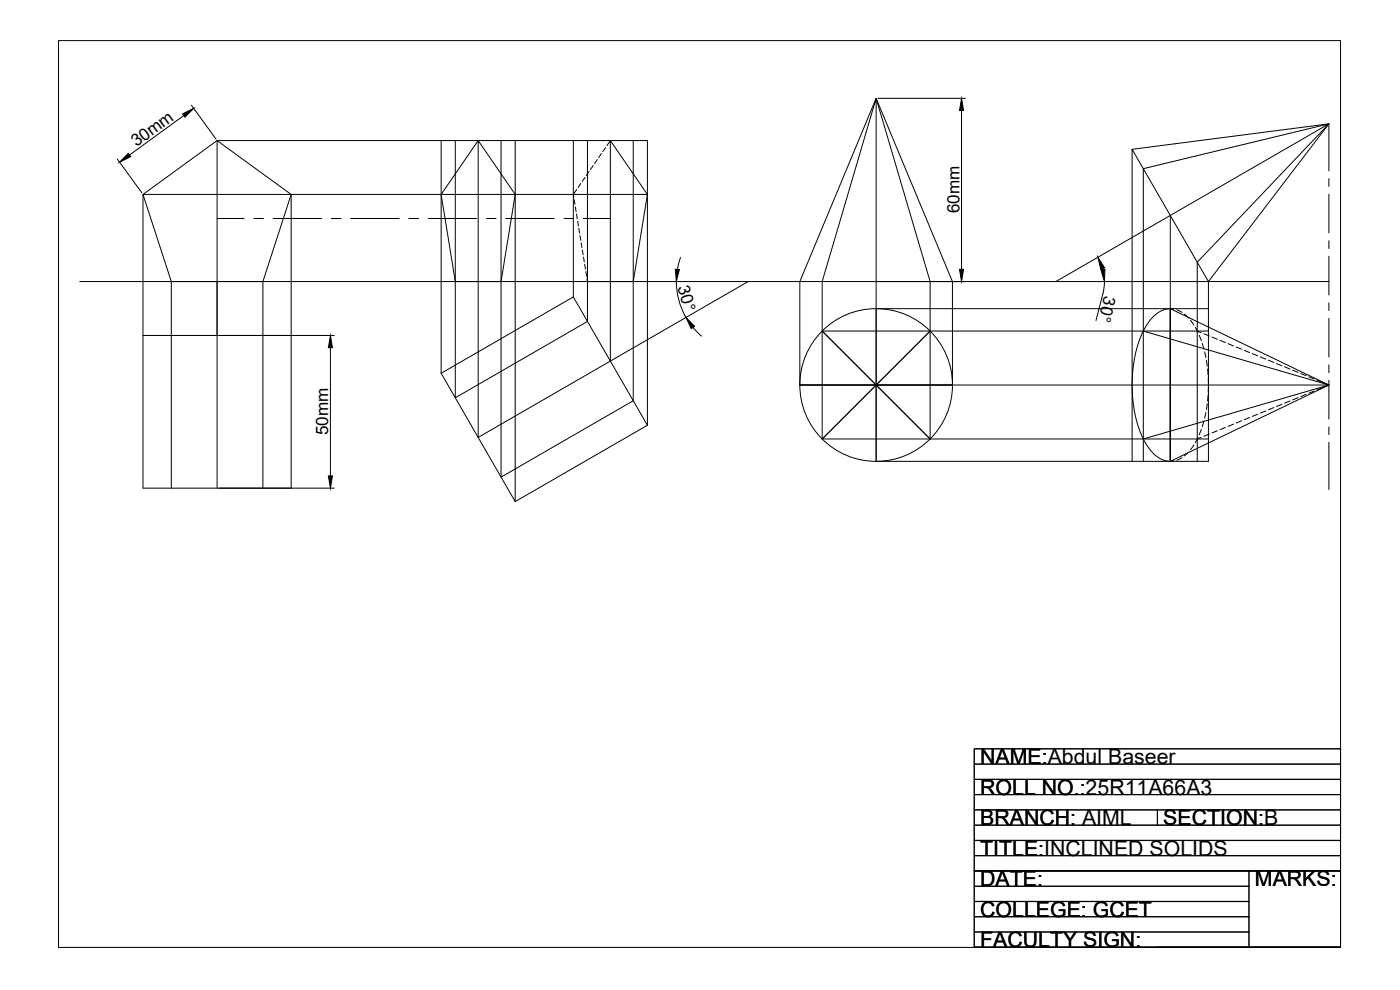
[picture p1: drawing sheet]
<svg xmlns="http://www.w3.org/2000/svg" width="420mm" height="297mm" viewBox="0 0 420 297" stroke-linecap="round" stroke-linejoin="round" font-family="sans-serif">
<!-- layer: 0 -->
<g fill="none" stroke="#000" stroke-width=".3">
<path d="M17.6 12.2h384.7v272.1h-384.7zM55.2 34.7l-16.3 11.8M57.5 31.6l7.3 10.1M262.9 29.5l22.9 55v31M263.5 29.5h26.2M288.6 33.2v47.6M35.2 47.7l7.4 10.2M87.4 58.3v42.4M132.4 42.2v69.8M136.6 42.2v77.2l39.7-23v-54.2M143.5 42.2l11.1 16.1-4.2 26.2h-13.8l-4.2-26.2zM143.5 42.2v89l39.7-22.9"/>
<path d="M150.4 42.2v101l39.6-23v-78M154.6 42.2v108.3M172.1 42.2v46.9M172.3 59.9l.2 1.5M173.1 56.8l-1 1.5 .1 .9M174.3 55l-.8 1.3M175.6 53.3l-.9 1.2M176.8 51.5l-.8 1.2M178 49.7l-.8 1.2M179.3 47.9l-.9 1.2M180.5 46.1l-.8 1.2M181.7 44.3l-.8 1.2"/>
<path d="M182.2 43.7l1-1.5 11.1 16.1-4.3 26.2h-13.7l-.1-.9M183.2 42.2v66.1M194.3 58.3h-151.4v42.4h44.5M339.8 44.8l59-7.6-39.5 41.5v59.7M398.8 51.3v-14.1l-36.1 47.3-22.9-39.7v93.6M398.8 53.6v2.3M398.8 58.3v11.6M65.1 65.6h8.2M76.2 65.6h2.9M82 65.6h14.5M99.4 65.6h2.9M105.3 65.6h14.5"/>
<path d="M122.7 65.6h2.9M128.5 65.6h14.6M146 65.6h2.9M151.8 65.6h14.5M169.2 65.6h3M172.7 62.1l.2 1.4M173 64.2l.2 1.5M173.4 66.4l.2 1.4M173.7 68.5l.2 1.5M174.1 70.7l.2 1.4M174.4 72.8l.3 1.5M174.8 75l.2 1.4"/>
<path d="M175.1 65.6h8.1M175.1 77.1l.3 1.5M175.5 79.3l.2 1.4M204.2 77.3l-.9 3.5M351.2 64.6v73.8M398.8 72.2v2.4M398.8 76.9v11.6M23.9 84.5h374.9M51.4 84.5l-8.5-26.2 22.2-16.1 22.3 16.1-8.5 26.2h-27.5v62M78.9 84.5v62M175.8 81.5l.3 1.4M203 84.5a21.5 21.5 0 0 0 2.9 10.7"/>
<path d="M208 98.3l2.5 2.6M224.5 84.5l-41.3 23.8M262.9 92.6h99.8M279.1 99.3l-32.4 32.4M316.9 84.5l81.9-47.3-55.7 13.4v87.8M330.9 80.6l.1 .2M331.5 84.5l-.4 3-2.2 8.7M343.1 99.3l55.7 16.2-47.6-22.9a9.6 9.6 0 0 0-7.7 6 40.2 40.2 0 0 0 0 33.8 9.6 9.6 0 0 0 7.7 6M352.3 92.7l-1.1-.1v45.8M353.2 93l1.5 .7M355.4 94.2l1.3 1.2M357.3 96.1l1 1.4"/>
<path d="M358.7 98.3l.8 1.5M359.3 99.3l1.2 .5M362.7 84.5v53.9h-99.8v-108.9l-16.2 55v47.2M362.7 99.3h-116l32.4 32.4v-47.2l-16.2-55-22.9 55v31h158.8M398.8 90.9v2.3M398.8 95.5v11.6M42.9 100.7v45.8h44.5v-45.8M65.7 100.7h34.6M99.2 104.3v38.5M132.4 112l39.7-22.9 22.2 38.5M132.4 112l22.2 38.5 39.7-22.9M359.9 100.6l.6 1.6"/>
<path d="M360.8 103.1l.5 1.6M361.3 100.1l1.6 .7M361.5 105.6l.4 1.7M362.1 108.1l.2 1.8M362.4 110.7l.2 1.8M362.6 118.6l-.2 1.7M362.6 113.3l.1 1.8M362.7 116l-.1 1.7M363.7 101.1l1.6 .7M366.1 102.1l1.7 .7M368.6 103.1l1.6 .7M371 104.1l1.6 .7"/>
<path d="M373.4 105.1l1.6 .7M375.8 106.1l1.7 .7M378.3 107.1l1.6 .7M380.7 108.1l1.6 .6M383.1 109.1l1.6 .6M385.5 110.1l1.6 .6M387.9 111.1l1.7 .6M389.6 119.3l-1.7 .7M390.4 112.1l1.6 .6M392 118.3l-1.6 .7M392.8 113.1l1.6 .6M394.4 117.3l-1.6 .7"/>
<path d="M395.2 114l1.6 .7M396.8 116.3l-1.6 .7M397.6 115l1.2 .5M398.8 109.5v2.3M398.8 114.1v11.7M398.8 115.5l-1.2 .5M194.3 127.6v-85.4h-129.2v104.3M246.7 131.7h116M343.1 131.7l55.7-16.2-47.6 22.9M352.3 138.3l-1.1 .1M354.7 137.3l-1.5 .8M356.7 135.6l-1.3 1.2"/>
<path d="M358.3 133.5l-1 1.5M359.5 131.2l-.8 1.6M360.5 131.2l-1.2 .5M360.5 128.8l-.6 1.6M361.3 126.3l-.5 1.7M361.9 123.8l-.4 1.7M362.3 121.2l-.2 1.7M362.9 130.2l-1.6 .7M365.3 129.2l-1.6 .7M367.8 128.3l-1.7 .6M370.2 127.3l-1.6 .6M372.6 126.3l-1.6 .6"/>
<path d="M375 125.3l-1.6 .6M377.5 124.3l-1.7 .6M379.9 123.3l-1.6 .6M382.3 122.3l-1.6 .7M384.7 121.3l-1.6 .7M387.1 120.3l-1.6 .7M398.8 128.1v2.3M398.8 132.7v14.2M65.7 146.5h34.6M292.4 238.5h109.9M292.4 233.9h109.9M292.4 229.3h109.9"/>
<path d="M292.4 238.4h109.9M292.4 233.8h109.9M292.4 229.2h109.9M292.4 256.8h109.9M292.4 252.2h109.9M292.4 247.6h109.9M292.4 243h109.9M292.4 256.7h109.9M292.4 252.1h109.9M292.4 247.5h109.9M347.4 243v4.6M292.4 279.7h82.4"/>
<path d="M292.4 275.1h82.4M292.4 270.5h82.4M292.4 265.9h82.4M292.4 261.4h109.9M292.4 279.6h82.4M292.4 275h82.4M292.4 270.4h82.4M292.4 261.3h109.9M374.8 261.3v23M292.4 284.3h109.9h-109.9v-59.6h109.9v59.6h-54.9M292.4 284.2h109.9h-109.9v-59.6h109.9v59.6h-54.9"/>
<circle cx="262.9" cy="115.5" r="22.9"/>
</g>
<path d="M54.8 34.2l3.3-1.7-2.6 2.7zM288.6 29.5l.6 3.7h-1.2zM38.5 46l.7 1-3.3 1.7zM202.7 80.8l1.2 .1-.9 3.6zM205.9 95.2l2.6 2.7-1 .7zM288 80.8h1.2l-.6 3.7zM329.5 77.2l2 3.1-1.1 .5zM330.4 80.9l1.2-.1-.1 3.7zM99.2 100.7l.6 3.6h-1.3zM98.5 142.8h1.3l-.6 3.7z" fill="#000" stroke="#000" stroke-width=".3"/>
<g font-size="6.4">
<text x="294.2" y="229.2">NAME:</text>
<text x="294.2" y="229.1">NAME:Abdul Baseer</text>
<text x="294.2" y="238.5">ROLL NO.:</text>
<text x="294.2" y="238.4">ROLL NO.:25R11A66A3</text>
<text x="294.2" y="247.6">BRANCH:</text>
<text x="294.2" y="247.5">BRANCH: AIML</text>
<text x="349.1" y="247.6">SECTION:</text>
<text x="349.1" y="247.5">SECTION:B</text>
<text x="294.2" y="256.8">TITLE:</text>
<text x="294.2" y="256.7">TITLE:INCLINED SOLIDS</text>
<text x="294.2" y="265.9">DATE:</text>
<text x="376.6" y="265.9">MARKS:</text>
<text x="294.2" y="275.1">COLLEGE: GCET</text>
<text x="294.2" y="284.3">FACULTY SIGN:</text>
</g>
<g font-size="5.1">
<text x="40.9" y="44.2" transform="rotate(-36 40.9 44.2)">30mm</text>
<text x="287.9" y="64" transform="rotate(-90 287.9 64)">60mm</text>
<text x="203.3" y="86.2" transform="rotate(75 203.3 86.2)">30°</text>
<text x="331.5" y="88.6" transform="rotate(104 331.5 88.6)">30°</text>
<text x="98.5" y="130.6" transform="rotate(-90 98.5 130.6)">50mm</text>
</g>
</svg>
